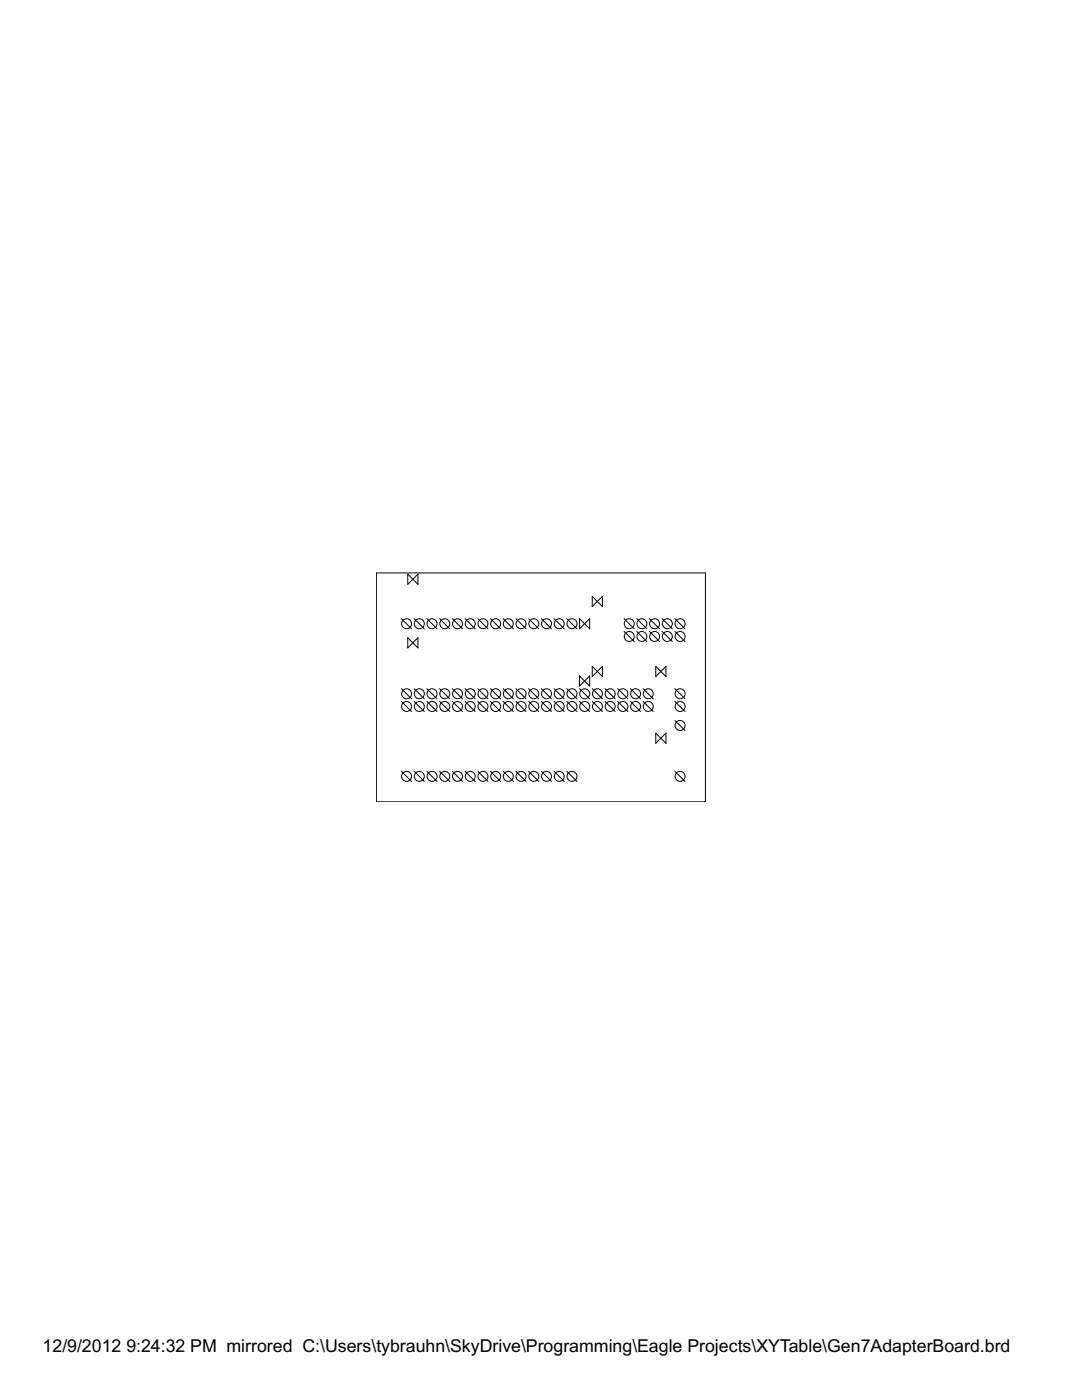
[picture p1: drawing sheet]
<svg xmlns="http://www.w3.org/2000/svg" width="216mm" height="279mm" viewBox="0 0 216 279" stroke-linecap="round" stroke-linejoin="round" font-family="sans-serif">
<g fill="none" stroke="#000" stroke-width=".2">
<path d="M75.1 114.3h65.7v45.7h-65.7zM81.4 114.6l2 2v-2l-2 2zM118.2 119l2 2.1v-2.1l-2 2.1zM80.1 137.4l2 2.1M80.1 140l2 2M80.1 123.5l2 2M81.4 127.3l2 2v-2l-2 2zM82.6 140l2.1 2M82.6 137.4l2.1 2.1M82.6 123.5l2.1 2M85.2 140l2 2M85.2 137.4l2 2.1"/>
<path d="M85.2 123.5l2 2M87.7 140l2 2M87.7 137.4l2 2.1M87.7 123.5l2 2M90.3 140l2 2M90.3 137.4l2 2.1M90.3 123.5l2 2M92.8 140l2 2M92.8 137.4l2 2.1M92.8 123.5l2 2M95.3 140l2.1 2M95.3 137.4l2.1 2.1"/>
<path d="M95.3 123.5l2.1 2M97.9 137.4l2 2.1M97.9 140l2 2M97.9 123.5l2 2M100.4 137.4l2 2.1M100.4 140l2 2M100.4 123.5l2 2M102.9 140l2.1 2M102.9 137.4l2.1 2.1M102.9 123.5l2.1 2M105.5 140l2 2M105.5 137.4l2 2.1"/>
<path d="M105.5 123.5l2 2M108 140l2 2M108 137.4l2 2.1M108 123.5l2 2M110.6 140l2 2M110.6 137.4l2 2.1M110.6 123.5l2 2M113.1 140l2 2M113.1 137.4l2 2.1M113.1 123.5l2 2M115.6 140l2.1 2M115.6 137.4l2.1 2.1"/>
<path d="M115.6 134.9l2.1 2v-2l-2.1 2zM115.6 123.5l2.1 2v-2l-2.1 2zM118.2 140l2 2M118.2 137.4l2 2.1M118.2 133v2l2-2v2zM120.7 140l2 2M120.7 137.4l2 2.1M123.3 140l2 2M123.3 137.4l2 2.1M124.5 123.5l2.1 2M124.5 126l2.1 2M125.8 137.4l2 2.1"/>
<path d="M125.8 140l2 2M127.1 123.5l2 2M127.1 126l2 2M128.3 137.4l2 2.1M128.3 140l2 2M129.6 123.5l2 2M129.6 126l2 2M130.9 133l2 2v-2l-2 2zM132.1 126l2.1 2M132.1 123.5l2.1 2M134.7 137.4l2 2.1M134.7 140l2 2"/>
<path d="M134.7 126l2 2M134.7 123.5l2 2M80.1 153.9l2 2.1M82.6 153.9l2.1 2.1M85.2 153.9l2 2.1M87.7 153.9l2 2.1M90.3 153.9l2 2.1M92.8 153.9l2 2.1M95.3 153.9l2.1 2.1M97.9 153.9l2 2.1M100.4 153.9l2 2.1M102.9 153.9l2.1 2.1"/>
<path d="M105.5 153.9l2 2.1M108 153.9l2 2.1M110.6 153.9l2 2.1M113.1 153.9l2 2.1M130.9 146.3v2l2-2v2zM134.7 153.9l2 2.1M134.7 143.8l2 2"/>
<circle cx="81.1" cy="138.5" r=".99"/>
<circle cx="81.1" cy="124.5" r=".99"/>
<circle cx="83.7" cy="138.5" r=".99"/>
<circle cx="83.7" cy="124.5" r=".99"/>
<circle cx="86.2" cy="138.5" r=".99"/>
<circle cx="86.2" cy="124.5" r=".99"/>
<circle cx="88.8" cy="138.5" r=".99"/>
<circle cx="88.8" cy="124.5" r=".99"/>
<circle cx="91.3" cy="124.5" r=".99"/>
<circle cx="91.3" cy="138.5" r=".99"/>
<circle cx="93.8" cy="138.5" r=".99"/>
<circle cx="93.8" cy="124.5" r=".99"/>
<circle cx="96.4" cy="124.5" r=".99"/>
<circle cx="96.4" cy="138.5" r=".99"/>
<circle cx="98.9" cy="124.5" r=".99"/>
<circle cx="98.9" cy="138.5" r=".99"/>
<circle cx="101.4" cy="124.5" r=".99"/>
<circle cx="101.4" cy="138.5" r=".99"/>
<circle cx="104" cy="124.5" r=".99"/>
<circle cx="104" cy="138.5" r=".99"/>
<circle cx="106.5" cy="124.5" r=".99"/>
<circle cx="106.5" cy="138.5" r=".99"/>
<circle cx="109.1" cy="138.5" r=".99"/>
<circle cx="109.1" cy="124.5" r=".99"/>
<circle cx="111.6" cy="138.5" r=".99"/>
<circle cx="111.6" cy="124.5" r=".99"/>
<circle cx="114.1" cy="138.5" r=".99"/>
<circle cx="114.1" cy="124.5" r=".99"/>
<circle cx="116.7" cy="138.5" r=".99"/>
<circle cx="119.2" cy="138.5" r=".99"/>
<circle cx="121.8" cy="138.5" r=".99"/>
<circle cx="124.3" cy="138.5" r=".99"/>
<circle cx="125.6" cy="127" r=".99"/>
<circle cx="125.6" cy="124.5" r=".99"/>
<circle cx="126.8" cy="138.5" r=".99"/>
<circle cx="128.1" cy="127" r=".99"/>
<circle cx="128.1" cy="124.5" r=".99"/>
<circle cx="129.3" cy="138.5" r=".99"/>
<circle cx="130.6" cy="124.5" r=".99"/>
<circle cx="130.6" cy="127" r=".99"/>
<circle cx="133.2" cy="127" r=".99"/>
<circle cx="133.2" cy="124.5" r=".99"/>
<circle cx="135.7" cy="127" r=".99"/>
<circle cx="135.7" cy="124.5" r=".99"/>
<circle cx="135.7" cy="138.5" r=".99"/>
<circle cx="81.1" cy="141" r=".99"/>
<circle cx="81.1" cy="154.9" r=".99"/>
<circle cx="83.7" cy="154.9" r=".99"/>
<circle cx="83.7" cy="141" r=".99"/>
<circle cx="86.2" cy="154.9" r=".99"/>
<circle cx="86.2" cy="141" r=".99"/>
<circle cx="88.8" cy="154.9" r=".99"/>
<circle cx="88.8" cy="141" r=".99"/>
<circle cx="91.3" cy="154.9" r=".99"/>
<circle cx="91.3" cy="141" r=".99"/>
<circle cx="93.8" cy="141" r=".99"/>
<circle cx="93.8" cy="154.9" r=".99"/>
<circle cx="96.4" cy="154.9" r=".99"/>
<circle cx="96.4" cy="141" r=".99"/>
<circle cx="98.9" cy="154.9" r=".99"/>
<circle cx="98.9" cy="141" r=".99"/>
<circle cx="101.4" cy="154.9" r=".99"/>
<circle cx="101.4" cy="141" r=".99"/>
<circle cx="104" cy="154.9" r=".99"/>
<circle cx="104" cy="141" r=".99"/>
<circle cx="106.5" cy="154.9" r=".99"/>
<circle cx="106.5" cy="141" r=".99"/>
<circle cx="109.1" cy="154.9" r=".99"/>
<circle cx="109.1" cy="141" r=".99"/>
<circle cx="111.6" cy="141" r=".99"/>
<circle cx="111.6" cy="154.9" r=".99"/>
<circle cx="114.1" cy="154.9" r=".99"/>
<circle cx="114.1" cy="141" r=".99"/>
<circle cx="116.7" cy="141" r=".99"/>
<circle cx="119.2" cy="141" r=".99"/>
<circle cx="121.8" cy="141" r=".99"/>
<circle cx="124.3" cy="141" r=".99"/>
<circle cx="126.8" cy="141" r=".99"/>
<circle cx="129.3" cy="141" r=".99"/>
<circle cx="135.7" cy="154.9" r=".99"/>
<circle cx="135.7" cy="141" r=".99"/>
<circle cx="135.7" cy="144.8" r=".99"/>
</g>
<g font-size="4">
<text x="8.5" y="269.9">12/9/2012</text>
<text x="25.2" y="269.9">9:24:32 PM mirrored C:\Users\tybrauhn\SkyDrive\Programming\Eagle Projects\XYTable\Gen7AdapterBoard.brd</text>
</g>
</svg>
